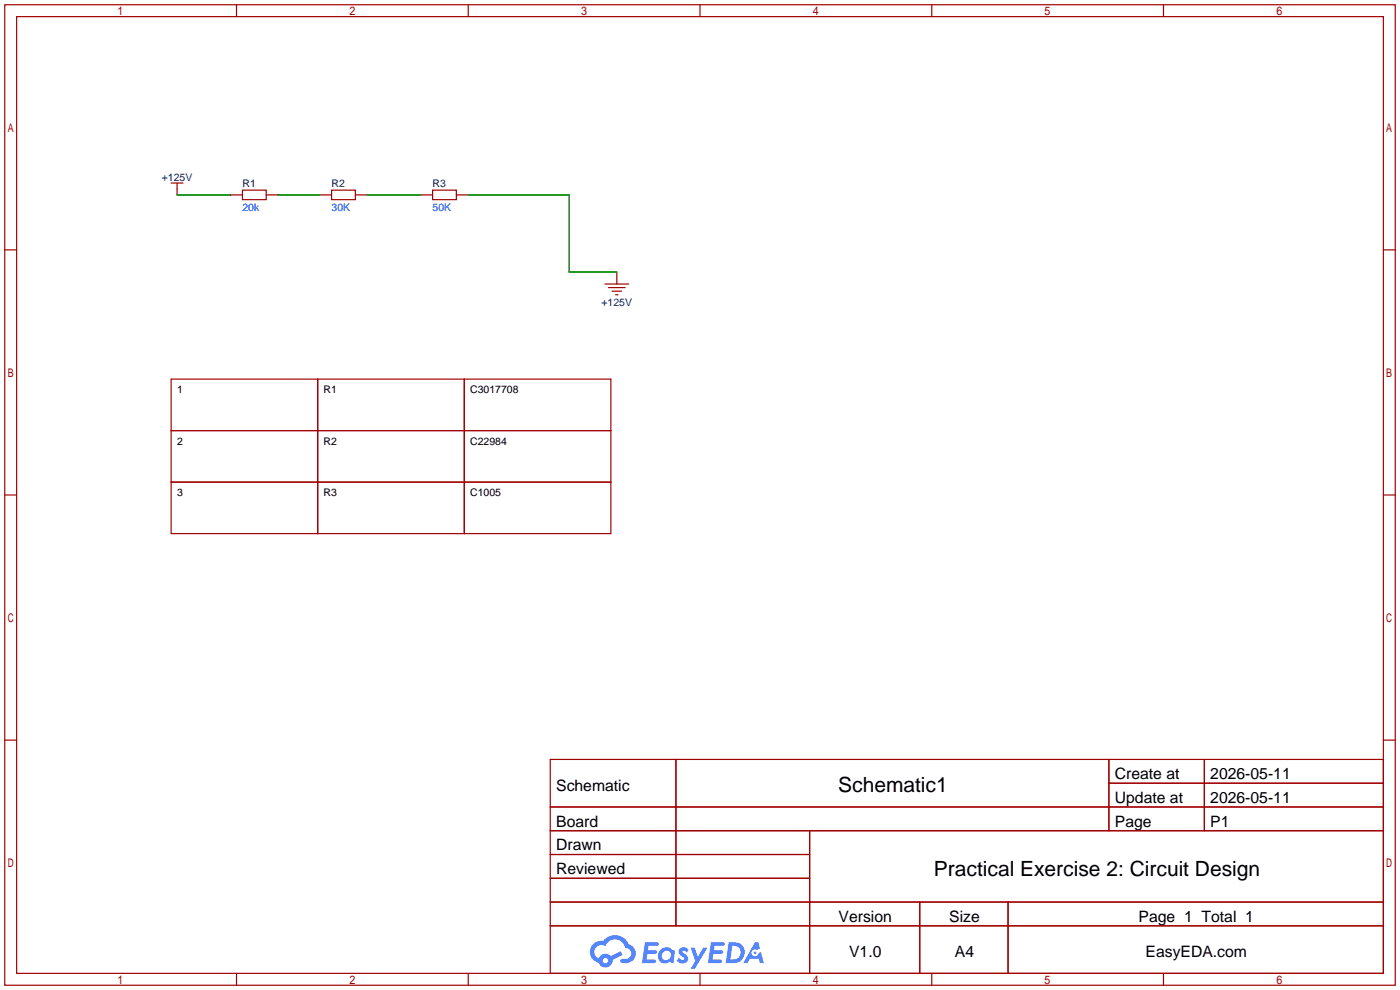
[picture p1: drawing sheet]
<svg xmlns="http://www.w3.org/2000/svg" width="299mm" height="212mm" viewBox="0 0 299 212" stroke-linecap="round" stroke-linejoin="round" font-family="sans-serif">
<g fill="none" stroke="#a10000" stroke-width=".25">
<path d="M1 1h297.2v209.6h-297.2zM3.6 3.6h292.1v204.4h-292.1zM50.5 1v2.6M100.1 1v2.6M149.6 1v2.6M199.1 1v2.6M248.7 1v2.6M1 53.4h2.6M295.7 53.4h2.5M1 105.8h2.6M295.7 105.8h2.5M1 158.2h2.6"/>
<path d="M295.7 158.2h2.5M117.6 162.3h178.1v45.7h-178.1zM117.6 172.5h178.1M117.6 177.5h178.1M144.5 162.3v35.6M173 177.5v30.5M237 162.3v15.2M237 167.4h58.7M257.4 162.3v15.2M117.6 182.6h55.4M117.6 192.8h178.1M117.6 187.7h55.4"/>
<path d="M117.6 197.9h178.1M196.6 192.8v15.2M215.4 192.8v15.2M50.5 208v2.6M100.1 208v2.6M149.6 208v2.6M199.1 208v2.6M248.7 208v2.6"/>
</g>
<g fill="#5487ff">
<path d="M145.3 202.7a1.3 1.3 0 0 1 1.9 .3l-.4 .6a.54 .54 0 0 0-.9-.2l.1 .2a1.34 1.34 0 0 1 .9 1.8 1.47 1.47 0 0 1-2.3-.1l.5-.6 .8 .5a.31 .31 0 0 0 .4-.3 .31 .31 0 0 0-.3-.4 1.12 1.12 0 0 1-.7-1.8z"/>
<path d="M147.6 202.5h.9l.6 2 1.2-2h.9l-2.7 4.6h-.9l1-1.7z"/>
<path d="M137.8 201.4h1.7a1.31 1.31 0 0 1 1.2 .2 .4 .4 0 0 1-.3 .5l-1.8 .1-.1 .9h1.6a.4 .4 0 0 1 .4 .4 .4 .4 0 0 1-.5 .4h-1.6l-.2 1.2h1.4a.46 .46 0 0 1 .5 0 .46 .46 0 0 1 .1 .5l-.4 .2h-2.6z"/>
<path d="M151.9 201.4h1.7a1.32 1.32 0 0 1 1.2 .2 .39 .39 0 0 1-.3 .5l-1.8 .1-.1 .9h1.6a.4 .4 0 0 1 .4 .4 .4 .4 0 0 1-.4 .4h-1.7l-.2 1.2h1.4a.46 .46 0 0 1 .5 0 .46 .46 0 0 1 .1 .5l-.4 .2h-2.6z"/>
<path d="M161.3 201.4h.8l.3 1.3-.6 .4a.75 .75 0 0 0-1.1 .3 .75 .75 0 0 0 .5 1 .75 .75 0 0 0 .9-.7l.5-.2 .6 2.3h-.8l-.3-.9h-1.8l-.5 .9h-1z"/>
<path d="M155.7 201.4l-.6 4.4h1.5a2.27 2.27 0 0 0 2.6-2.2 2.27 2.27 0 0 0-2.7-2.2zM156.5 202.1a1.5 1.5 0 0 1 1.8 1.6 1.5 1.5 0 0 1-1.9 1.4h-.3z"/>
<path d="M141.2 203a1.6 1.6 0 0 0-.3 2.3 1.6 1.6 0 0 0 2.3 .2l.7 .3 .3-2.4-.1-.3-.5-.1a1.58 1.58 0 0 0-2.4 0zM141.8 203.5a.98 .98 0 0 1 1.6 .4 .98 .98 0 0 1-1.1 1.3 .94 .94 0 0 1-.9-.7 .94 .94 0 0 1 .4-1z"/>
<path d="M126.8 201.8a2.37 2.37 0 0 0 1.1 4 1.54 1.54 0 0 0 1.8 1 1.54 1.54 0 0 0 1.2-1.6l2.2-1.1-.5-.8-2 1a1.57 1.57 0 0 0-2.7 .5 1.5 1.5 0 0 1-.7-2.1 1.5 1.5 0 0 1 2.2-.5 2.23 2.23 0 0 1 2.3-1.4 2.23 2.23 0 0 1 2 1.8 1.16 1.16 0 0 1 1.2 1.1 1.16 1.16 0 0 1-1.1 1.2h-.7a.47 .47 0 0 0-.5 .4 .47 .47 0 0 0 .4 .5 2.17 2.17 0 0 0 2.5-.9 2.17 2.17 0 0 0-.3-2.7l-.8-.4a3.2 3.2 0 0 0-5.5-.7l-1.1 .1zM128.8 205.3a.6 .6 0 0 1 1.2 0 .6 .6 0 0 1-1.2 0z"/>
<circle cx="161.4" cy="203.6" r=".28"/>
</g>
<g fill="none" stroke="#a10000" stroke-width=".25">
<path d="M36.6 39.1h2.5M37.8 39.1v2.6M49.3 41.7h2.5M51.8 40.6h5.1v2.1h-5.1zM56.9 41.7h2.5M68.3 41.7h2.6M70.9 40.6h5v2.1h-5zM75.9 41.7h2.6M89.9 41.7h2.6M92.5 40.6h5v2.1h-5zM97.5 41.7h2.6M131.8 58.2v2.5"/>
<path d="M129.3 60.7h5.1M130 61.5h3.6M130.8 62.2h2M131.6 63h.5M36.6 81h94v33h-94zM36.6 92h94M67.9 81v33M99.2 81v33M36.6 103h94"/>
</g>
<path d="M37.8 41.7h11.5M59.4 41.7h8.9M78.5 41.7h11.4M100.1 41.7h21.6v16.5h10.1" fill="none" stroke="#008700" stroke-width=".25"/>
<g font-size="4.5">
<text x="179.2" y="169.4">Schematic1</text>
<text x="199.6" y="187.1">Practical Exercise 2: Circuit Design</text>
</g>
<g font-size="3.4">
<text x="238.3" y="166.5">Create at</text>
<text x="258.7" y="166.5">2026-05-11</text>
<text x="118.9" y="169">Schematic</text>
<text x="238.3" y="171.6">Update at</text>
<text x="258.7" y="171.6">2026-05-11</text>
<text x="118.9" y="176.6">Board</text>
<text x="238.3" y="176.6">Page</text>
<text x="258.7" y="176.6">P1</text>
<text x="118.9" y="181.7">Drawn</text>
<text x="118.9" y="186.8">Reviewed</text>
<text x="179.2" y="197">Version</text>
<text x="202.9" y="197">Size</text>
<text x="243.3" y="197">Page 1 Total 1</text>
<text x="181.5" y="204.6">V1.0</text>
<text x="204.1" y="204.6">A4</text>
<text x="244.8" y="204.6">EasyEDA.com</text>
</g>
<g font-size="2.2" fill="#000080">
<text x="34.6" y="38.7">+125V</text>
<text x="51.8" y="39.9">R1</text>
<text x="70.9" y="39.9">R2</text>
<text x="92.5" y="39.9">R3</text>
<text x="128.6" y="65.3">+125V</text>
</g>
<g font-size="2.2" fill="#00f">
<text x="51.8" y="45">20k</text>
<text x="70.9" y="45">30K</text>
<text x="92.5" y="45">50K</text>
</g>
<g font-size="2.2">
<text x="37.8" y="84.1">1</text>
<text x="69.2" y="84.1">R1</text>
<text x="100.5" y="84.1">C3017708</text>
<text x="37.8" y="95.1">2</text>
<text x="69.2" y="95.1">R2</text>
<text x="100.5" y="95.1">C22984</text>
<text x="37.8" y="106.1">3</text>
<text x="69.2" y="106.1">R3</text>
<text x="100.5" y="106.1">C1005</text>
</g>
</svg>
